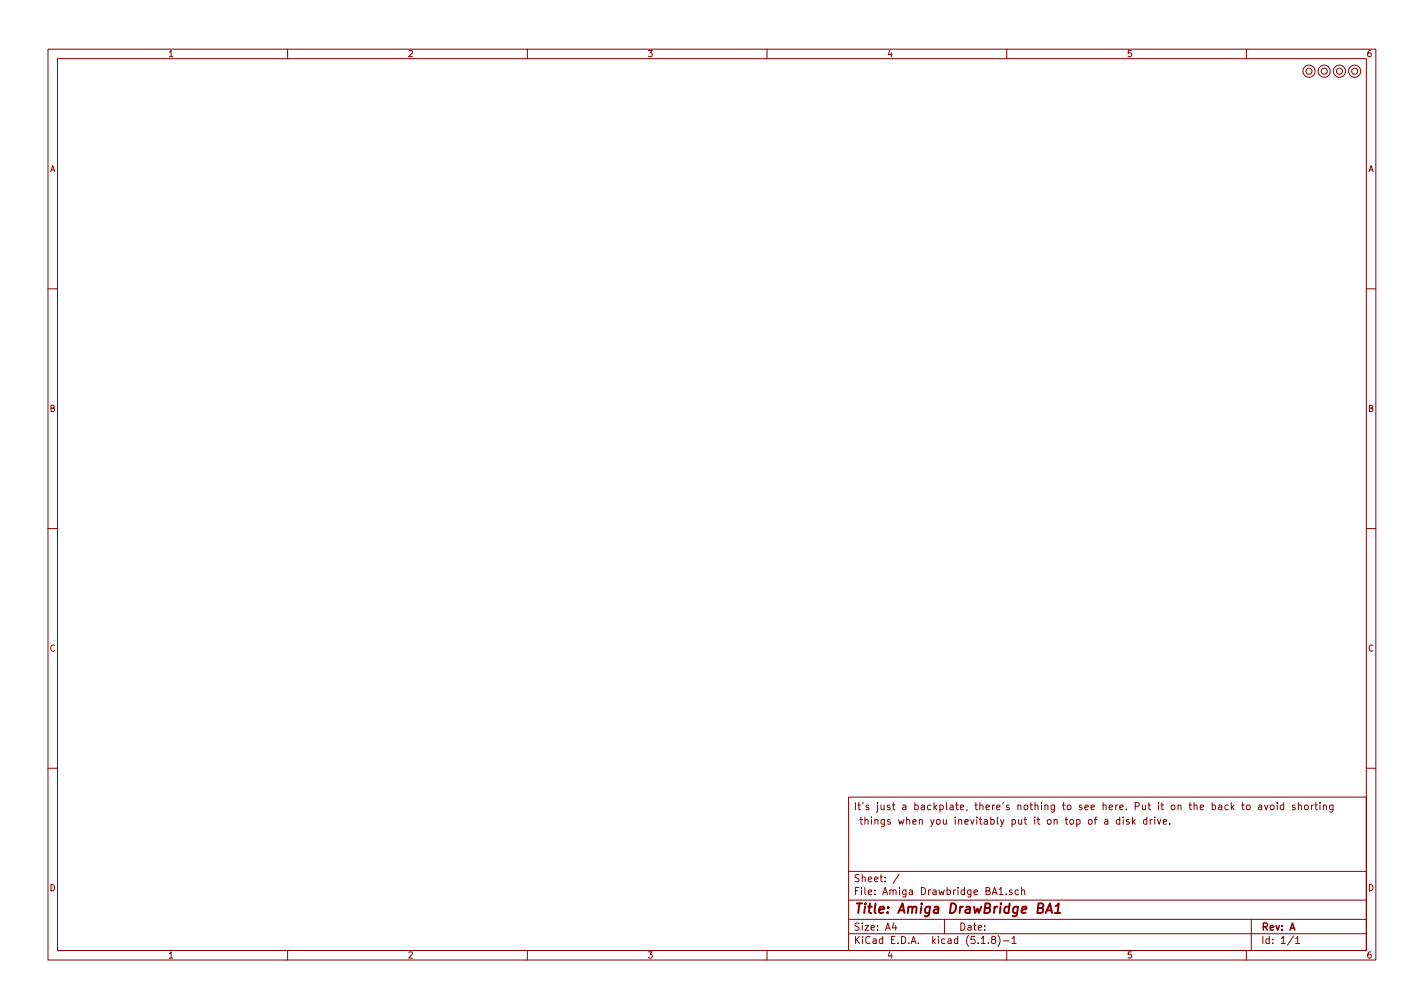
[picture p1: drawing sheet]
<svg xmlns="http://www.w3.org/2000/svg" width="297mm" height="210mm" viewBox="0 0 297 210" stroke-linecap="round" stroke-linejoin="round" font-family="sans-serif">
<g fill="none" stroke="#840000" stroke-width=".21">
<path d="M10 10.3h277v189.9h-277zM12 12.2h273v186.1h-273zM60 10.3v1.9M110 10.3v1.9M160 10.3v1.9M210 10.3v1.9M260 10.3v1.9M10 60.2h2M285 60.2h2M10 110.3h2M285 110.3h2M10 160.2h2"/>
<path d="M177 166.3h108v32h-108zM230.5 171h.5l.1 .9M231.1 171.3l-.5 .1-.2 .2 .2 .3h.5M233.6 171l-.5-.1-.2 .3v.6l.2 .1h.5M233.6 170.4v1.5M234.3 170.4v.2M234.3 170.9v1M235.5 171l-.3-.1-.3 .2 .1 .3 .5 .1v.4h-.6M236.2 170.4v1.5M236.4 171.4l.4 .5M236.8 170.9l-.6 .6M239.2 171l-.4-.1-.3 .3 .1 .6 .2 .1h.4"/>
<path d="M239.2 170.4v1.5M239.9 170.9v1M240.4 170.9l-.5 .3M240.9 170.4v.2M240.9 170.9v1M241.4 170.9l.4 1 .3-1M242.6 171.4l.8-.1-.1-.3-.4-.1-.3 .2 .1 .8h.6M244 171.8v.1M256.2 168l-.4-.1-.3 .3 .1 .6h.6M256.8 167.4v1.5M257 168.3l.4 .6M257.4 167.9l-.6 .6"/>
<path d="M259 167.9h.6M259.2 167.4v1.3l.4 .2M260.1 168l.2-.1 .4 .1v.8l-.2 .1-.4-.1zM262.6 168h.5l.1 .9M263.2 168.3h-.5l-.2 .2 .2 .4 .5-.1M263.8 167.9l.3 1 .4-1M265 168l.3-.1 .4 .1v.8l-.2 .1-.5-.1zM266.4 167.4v.2M266.4 167.9v1M267.8 168l-.5-.1-.2 .3v.6l.2 .1 .5-.1M267.8 167.4v1.5M270.1 168l-.3-.1-.3 .2 .1 .2 .5 .2v.3h-.6"/>
<path d="M270.8 168l.2-.1 .4 .1 .1 .9M270.8 167.4v1.5M272.2 168l.2-.1 .4 .1v.8l-.2 .1-.4-.1zM273.6 167.9v1M274 167.9l-.4 .3M274.3 167.9h.5M274.5 167.4v1.3l.3 .2M275.3 167.4v.2M275.3 167.9v1M276 168l.3-.1 .3 .1 .1 .9M276 167.9v1M278.1 167.9v1.2l-.4 .3-.3-.1"/>
<path d="M278.1 168l-.5-.1-.3 .3 .1 .6 .2 .1 .5-.1M285 160.2h2M60 198.3v1.9M110 198.3v1.9M160 198.3v1.9M177 194.8h108M177 191.8h108M177 187.8h108M177 181.8h108M186.5 192.5l-.4 1h1M186.8 193v1M187.6 182.3l-1.3 2"/>
<path d="M197 191.8v3M204.7 196.8h.8M206.2 196.7v.1M207.1 196l-.3-.3 .3-.4 .5 .2-.1 .4a.52 .52 0 0 0-.6 .2 .52 .52 0 0 0 .1 .6l.4 .1 .2-.1 .1-.4-.3-.3M208.2 195.1a1.71 1.71 0 0 1 0 2.3M208.4 185.5l.4-.4v1.5M208.4 186.6h.8M209.3 196.3h1.2M209.9 186.5v.1M210 198.3v1.9M211.1 195.8l.4-.5v1.5M211.1 185.7l-.4-.1-.2 .2 .1 .2 .5 .2v.3h-.6"/>
<path d="M211.1 196.8h.9M212.5 185.7l-.5-.1-.2 .3v.6l.2 .1 .5-.1M213.1 185.7l.2-.1 .4 .1v.9M213.1 185.1v1.5M260 198.3v1.9M261 191.8v6.5M269.8 195.2l-1.2 2M270.3 195.8l.4-.5v1.5M270.3 196.8h.8"/>
<circle cx="273" cy="14.9" r=".63"/>
<circle cx="273.1" cy="14.9" r="1.27"/>
<circle cx="276.2" cy="14.9" r=".63"/>
<circle cx="276.2" cy="14.9" r="1.27"/>
<circle cx="279.4" cy="14.9" r=".63"/>
<circle cx="279.4" cy="14.9" r="1.27"/>
<circle cx="282.6" cy="14.9" r=".63"/>
<circle cx="282.6" cy="14.9" r="1.27"/>
</g>
<path d="M218.1 190.4l.9-2 .5 2M218.4 189.9h.9M220 190.4h1.2M220.2 189l.7-.6-.3 2" fill="none" stroke="#840000" stroke-width=".41"/>
<text font-size="2.8" fill="#840000" x="178" y="190.5">Title: Amiga DrawBridge BA1</text>
<g font-size="2.1" fill="#840000">
<text x="178" y="169">It's just a backplate, there's nothing to see here. Put it on the back to avoid shorting</text>
<text x="178.6" y="172">things when you inevitably put it on top of a disk drive.</text>
<text x="178" y="184">Sheet: /</text>
<text x="178" y="186.7">File: Amiga Drawbridge BA1.sch</text>
<text x="178" y="196.9">KiCad E.D.A. kicad (5.1.8)-1</text>
<text x="178" y="194.1">Size: A4</text>
<text x="200" y="194.1">Date:</text>
<text x="263" y="194.1">Rev: A</text>
<text x="263" y="196.9">Id: 1/1</text>
</g>
<g font-size="1.8" fill="#840000">
<text x="35" y="11.9">1</text>
<text x="85" y="11.9">2</text>
<text x="135" y="11.9">3</text>
<text x="185" y="11.9">4</text>
<text x="235" y="11.9">5</text>
<text x="285" y="11.9">6</text>
<text x="10.4" y="35.9">A</text>
<text x="285.4" y="35.9">A</text>
<text x="10.4" y="85.9">B</text>
<text x="285.4" y="85.9">B</text>
<text x="10.4" y="135.9">C</text>
<text x="285.4" y="135.9">C</text>
<text x="10.4" y="185.9">D</text>
<text x="285.4" y="185.9">D</text>
<text x="35" y="199.9">1</text>
<text x="85" y="199.9">2</text>
<text x="135" y="199.9">3</text>
<text x="185" y="199.9">4</text>
<text x="235" y="199.9">5</text>
<text x="285" y="199.9">6</text>
</g>
</svg>
